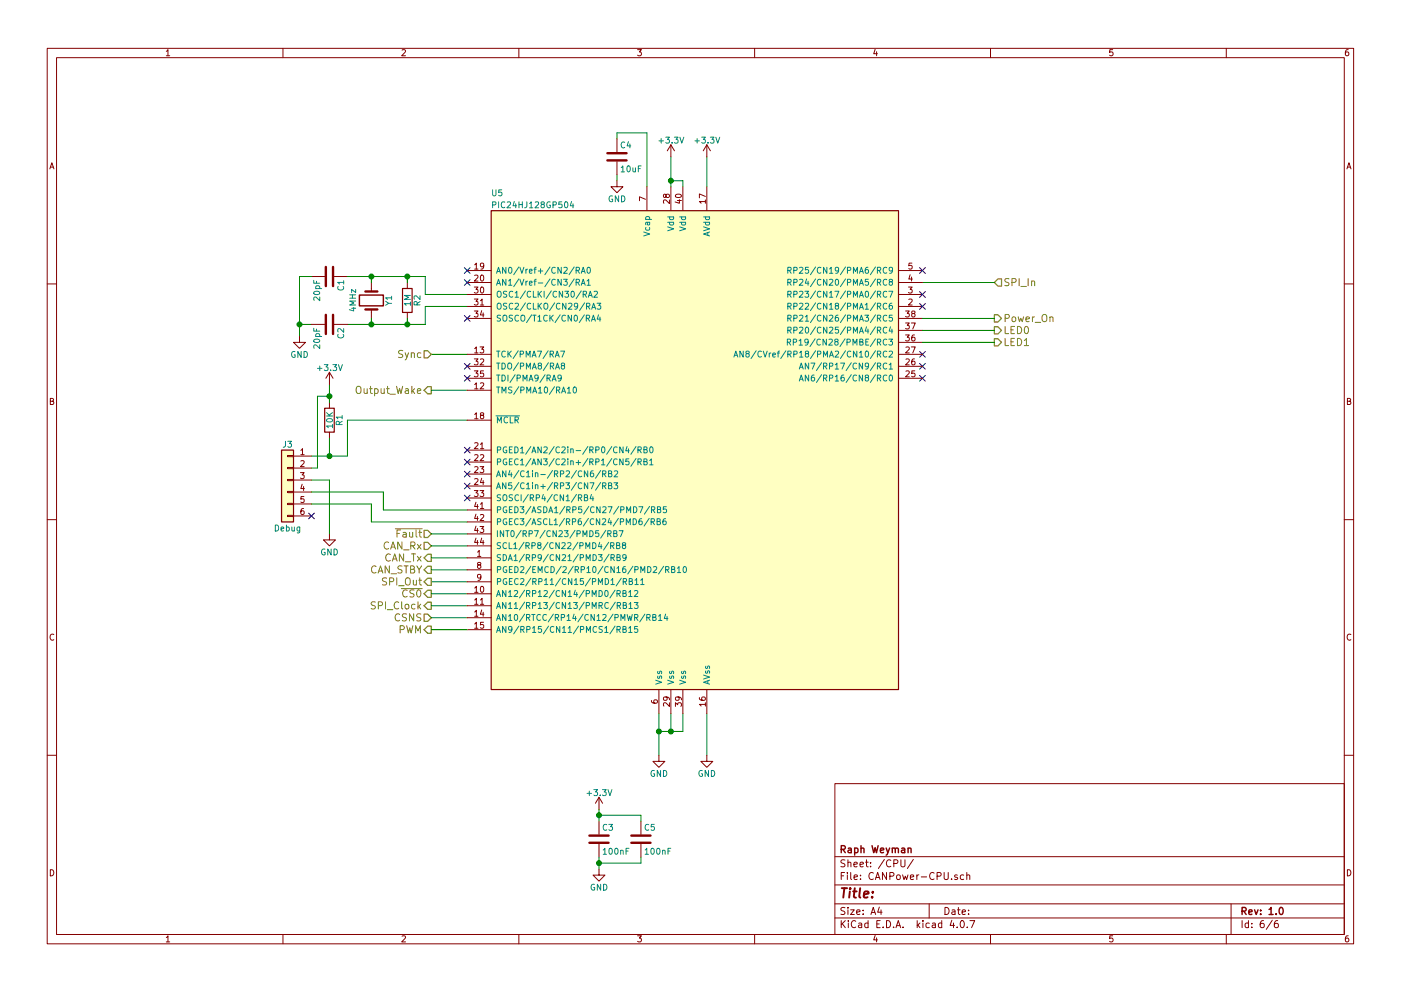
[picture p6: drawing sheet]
EESchema Schematic File Version 2
LIBS:power
LIBS:device
LIBS:switches
LIBS:relays
LIBS:motors
LIBS:transistors
LIBS:conn
LIBS:linear
LIBS:regul
LIBS:74xx
LIBS:cmos4000
LIBS:adc-dac
LIBS:memory
LIBS:xilinx
LIBS:microcontrollers
LIBS:dsp
LIBS:microchip
LIBS:analog_switches
LIBS:motorola
LIBS:texas
LIBS:intel
LIBS:audio
LIBS:interface
LIBS:digital-audio
LIBS:philips
LIBS:display
LIBS:cypress
LIBS:siliconi
LIBS:opto
LIBS:atmel
LIBS:contrib
LIBS:valves
LIBS:microchip_pic24mcu
LIBS:microchip_pic32mcu
LIBS:microchip_pic16mcu
LIBS:raphlib
LIBS:CANPower-cache
EELAYER 25 0
EELAYER END
$Descr A4 11693 8268
encoding utf-8
Sheet 6 6
Title ""
Date ""
Rev "1.0"
Comp "Raph Weyman"
Comment1 ""
Comment2 ""
Comment3 ""
Comment4 ""
$EndDescr
Wire Wire Line
	5500 5950 5500 6300
Wire Wire Line
	5900 6300 5900 5950
Connection ~ 5500 6100
Wire Wire Line
	5700 6100 5700 5950
Wire Wire Line
	5600 6100 5600 5950
Connection ~ 5600 6100
Wire Wire Line
	5500 6100 5700 6100
Wire Wire Line
	5900 1300 5900 1550
Wire Wire Line
	5600 1300 5600 1550
Wire Wire Line
	5600 1500 5700 1500
Wire Wire Line
	5700 1500 5700 1550
Connection ~ 5600 1500
$Comp
L C C5
U 1 1
P 5350 7000
F 0 "C5" H 5375 7100 50  0000 L CNN
F 1 "100nF" H 5375 6900 50  0000 L CNN
F 2 "Capacitors_SMD:C_1206" H 5388 6850 50  0001 C CNN
F 3 "" H 5350 7000 50  0001 C CNN
	1    5350 7000
	1    0    0    -1  
$EndComp
Wire Wire Line
	5350 6800 5350 6850
Wire Wire Line
	5350 7150 5350 7200
Wire Wire Line
	5150 1150 5150 1100
Wire Wire Line
	5150 1100 5400 1100
Wire Wire Line
	5400 1100 5400 1550
Wire Wire Line
	5150 1500 5150 1450
$Comp
L Crystal Y1
U 1 1
P 3100 2500
F 0 "Y1" H 3100 2650 50  0000 C CNN
F 1 "4MHz" H 3100 2350 50  0000 C CNN
F 2 "Crystals:Crystal_SMD_HC49-SD" H 3100 2500 50  0001 C CNN
F 3 "" H 3100 2500 50  0001 C CNN
	1    3100 2500
	0    1    1    0   
$EndComp
$Comp
L C C1
U 1 1
P 2750 2300
F 0 "C1" H 2775 2400 50  0000 L CNN
F 1 "20pF" H 2775 2200 50  0000 L CNN
F 2 "Capacitors_SMD:C_1206" H 2788 2150 50  0001 C CNN
F 3 "" H 2750 2300 50  0001 C CNN
	1    2750 2300
	0    1    1    0   
$EndComp
Wire Wire Line
	2900 2700 3550 2700
Wire Wire Line
	3550 2700 3550 2550
Wire Wire Line
	3550 2550 3900 2550
Wire Wire Line
	2900 2300 3550 2300
Wire Wire Line
	3550 2300 3550 2450
Wire Wire Line
	3550 2450 3900 2450
Wire Wire Line
	3100 2350 3100 2300
Connection ~ 3100 2300
Wire Wire Line
	3100 2650 3100 2700
Connection ~ 3100 2700
Wire Wire Line
	2500 2300 2500 2800
Wire Wire Line
	2500 2300 2600 2300
Wire Wire Line
	2600 2700 2500 2700
Connection ~ 2500 2700
$Comp
L R R1
U 1 1
P 2750 3500
F 0 "R1" V 2830 3500 50  0000 C CNN
F 1 "10K" V 2750 3500 50  0000 C CNN
F 2 "Resistors_SMD:R_1206" V 2680 3500 50  0001 C CNN
F 3 "" H 2750 3500 50  0001 C CNN
	1    2750 3500
	1    0    0    -1  
$EndComp
Wire Wire Line
	2750 3650 2750 3800
$Comp
L R R2
U 1 1
P 3400 2500
F 0 "R2" V 3480 2500 50  0000 C CNN
F 1 "1M" V 3400 2500 50  0000 C CNN
F 2 "Resistors_SMD:R_1206" V 3330 2500 50  0001 C CNN
F 3 "" H 3400 2500 50  0001 C CNN
	1    3400 2500
	1    0    0    -1  
$EndComp
Wire Wire Line
	3400 2350 3400 2300
Connection ~ 3400 2300
Wire Wire Line
	3400 2650 3400 2700
Connection ~ 3400 2700
$Comp
L Conn_01x06 J3
U 1 1
P 2400 4000
F 0 "J3" H 2400 4300 50  0000 C CNN
F 1 "Debug" H 2400 3600 50  0000 C CNN
F 2 "Pin_Headers:Pin_Header_Straight_1x06_Pitch2.54mm" H 2400 4000 50  0001 C CNN
F 3 "" H 2400 4000 50  0001 C CNN
	1    2400 4000
	-1   0    0    -1  
$EndComp
Wire Wire Line
	2600 3800 2900 3800
Connection ~ 2750 3800
Wire Wire Line
	3900 4350 3100 4350
Wire Wire Line
	3100 4350 3100 4200
Wire Wire Line
	3100 4200 2600 4200
Wire Wire Line
	3900 4250 3200 4250
Wire Wire Line
	3200 4250 3200 4100
Wire Wire Line
	3200 4100 2600 4100
Wire Wire Line
	2750 3200 2750 3350
Wire Wire Line
	3900 3500 2900 3500
Wire Wire Line
	2900 3500 2900 3800
Wire Wire Line
	2600 3900 2650 3900
Wire Wire Line
	2650 3900 2650 3300
Wire Wire Line
	2650 3300 2750 3300
Connection ~ 2750 3300
Wire Wire Line
	2600 4000 2750 4000
Wire Wire Line
	2750 4000 2750 4450
$Comp
L C C3
U 1 1
P 5000 7000
F 0 "C3" H 5025 7100 50  0000 L CNN
F 1 "100nF" H 5025 6900 50  0000 L CNN
F 2 "Capacitors_SMD:C_1206" H 5038 6850 50  0001 C CNN
F 3 "" H 5000 7000 50  0001 C CNN
	1    5000 7000
	1    0    0    -1  
$EndComp
Wire Wire Line
	5000 6750 5000 6850
Wire Wire Line
	5000 7150 5000 7250
Connection ~ 5000 6800
Connection ~ 5000 7200
NoConn ~ 2600 4300
Text HLabel 3600 4650 0    60   Output ~ 0
CAN_Tx
Text HLabel 3600 4550 0    60   Input ~ 0
CAN_Rx
Text HLabel 3600 4750 0    60   Output ~ 0
CAN_STBY
Wire Wire Line
	3900 4750 3600 4750
Wire Wire Line
	3600 4650 3900 4650
Wire Wire Line
	3600 4850 3900 4850
$Comp
L C C2
U 1 1
P 2750 2700
F 0 "C2" H 2775 2800 50  0000 L CNN
F 1 "20pF" H 2775 2600 50  0000 L CNN
F 2 "Capacitors_SMD:C_1206" H 2788 2550 50  0001 C CNN
F 3 "" H 2750 2700 50  0001 C CNN
	1    2750 2700
	0    1    1    0   
$EndComp
$Comp
L +3.3V #PWR051
U 1 1
P 5600 1300
F 0 "#PWR051" H 5600 1150 50  0001 C CNN
F 1 "+3.3V" H 5600 1440 50  0000 C CNN
F 2 "" H 5600 1300 50  0001 C CNN
F 3 "" H 5600 1300 50  0001 C CNN
	1    5600 1300
	1    0    0    -1  
$EndComp
$Comp
L +3.3V #PWR052
U 1 1
P 5900 1300
F 0 "#PWR052" H 5900 1150 50  0001 C CNN
F 1 "+3.3V" H 5900 1440 50  0000 C CNN
F 2 "" H 5900 1300 50  0001 C CNN
F 3 "" H 5900 1300 50  0001 C CNN
	1    5900 1300
	1    0    0    -1  
$EndComp
$Comp
L +3.3V #PWR053
U 1 1
P 5000 6750
F 0 "#PWR053" H 5000 6600 50  0001 C CNN
F 1 "+3.3V" H 5000 6890 50  0000 C CNN
F 2 "" H 5000 6750 50  0001 C CNN
F 3 "" H 5000 6750 50  0001 C CNN
	1    5000 6750
	1    0    0    -1  
$EndComp
$Comp
L GND #PWR054
U 1 1
P 5500 6300
F 0 "#PWR054" H 5500 6050 50  0001 C CNN
F 1 "GND" H 5500 6150 50  0000 C CNN
F 2 "" H 5500 6300 50  0001 C CNN
F 3 "" H 5500 6300 50  0001 C CNN
	1    5500 6300
	1    0    0    -1  
$EndComp
$Comp
L GND #PWR055
U 1 1
P 5900 6300
F 0 "#PWR055" H 5900 6050 50  0001 C CNN
F 1 "GND" H 5900 6150 50  0000 C CNN
F 2 "" H 5900 6300 50  0001 C CNN
F 3 "" H 5900 6300 50  0001 C CNN
	1    5900 6300
	1    0    0    -1  
$EndComp
$Comp
L GND #PWR056
U 1 1
P 5000 7250
F 0 "#PWR056" H 5000 7000 50  0001 C CNN
F 1 "GND" H 5000 7100 50  0000 C CNN
F 2 "" H 5000 7250 50  0001 C CNN
F 3 "" H 5000 7250 50  0001 C CNN
	1    5000 7250
	1    0    0    -1  
$EndComp
$Comp
L GND #PWR057
U 1 1
P 2750 4450
F 0 "#PWR057" H 2750 4200 50  0001 C CNN
F 1 "GND" H 2750 4300 50  0000 C CNN
F 2 "" H 2750 4450 50  0001 C CNN
F 3 "" H 2750 4450 50  0001 C CNN
	1    2750 4450
	1    0    0    -1  
$EndComp
$Comp
L GND #PWR058
U 1 1
P 2500 2800
F 0 "#PWR058" H 2500 2550 50  0001 C CNN
F 1 "GND" H 2500 2650 50  0000 C CNN
F 2 "" H 2500 2800 50  0001 C CNN
F 3 "" H 2500 2800 50  0001 C CNN
	1    2500 2800
	1    0    0    -1  
$EndComp
$Comp
L +3.3V #PWR059
U 1 1
P 2750 3200
F 0 "#PWR059" H 2750 3050 50  0001 C CNN
F 1 "+3.3V" H 2750 3340 50  0000 C CNN
F 2 "" H 2750 3200 50  0001 C CNN
F 3 "" H 2750 3200 50  0001 C CNN
	1    2750 3200
	1    0    0    -1  
$EndComp
$Comp
L GND #PWR060
U 1 1
P 5150 1500
F 0 "#PWR060" H 5150 1250 50  0001 C CNN
F 1 "GND" H 5150 1350 50  0000 C CNN
F 2 "" H 5150 1500 50  0001 C CNN
F 3 "" H 5150 1500 50  0001 C CNN
	1    5150 1500
	1    0    0    -1  
$EndComp
Text HLabel 3600 4850 0    60   Output ~ 0
SPI_Out
Text HLabel 8300 2350 2    60   Input ~ 0
SPI_In
Text HLabel 3600 5050 0    60   Output ~ 0
SPI_Clock
Text HLabel 3600 5250 0    60   Output ~ 0
PWM
Text HLabel 3600 4450 0    60   Input ~ 0
~Fault~
Text HLabel 3600 4950 0    60   Output ~ 0
~CS0~
Text HLabel 3600 3250 0    60   Output ~ 0
Output_Wake
Wire Wire Line
	3600 3250 3900 3250
Wire Wire Line
	8300 2350 7700 2350
Wire Wire Line
	3600 5050 3900 5050
Wire Wire Line
	3600 2950 3900 2950
Wire Wire Line
	3600 4450 3900 4450
Text HLabel 3600 5150 0    60   Input ~ 0
CSNS
Wire Wire Line
	3600 5150 3900 5150
Wire Wire Line
	3900 4950 3600 4950
Wire Wire Line
	3900 4550 3600 4550
Text HLabel 8300 2750 2    60   Output ~ 0
LED0
Text HLabel 8300 2850 2    60   Output ~ 0
LED1
$Comp
L C C4
U 1 1
P 5150 1300
F 0 "C4" H 5175 1400 50  0000 L CNN
F 1 "10uF" H 5175 1200 50  0000 L CNN
F 2 "Capacitors_SMD:C_1210" H 5188 1150 50  0001 C CNN
F 3 "" H 5150 1300 50  0001 C CNN
	1    5150 1300
	1    0    0    -1  
$EndComp
Wire Wire Line
	5350 6800 5000 6800
Wire Wire Line
	5350 7200 5000 7200
NoConn ~ 3900 4150
NoConn ~ 3900 4050
NoConn ~ 7700 3050
NoConn ~ 7700 3150
NoConn ~ 3900 3950
NoConn ~ 7700 2950
Text HLabel 3600 2950 0    60   Input ~ 0
Sync
$Comp
L PIC24HJ128GP504 U5
U 1 1
P 5800 3750
F 0 "U5" H 4100 5900 50  0000 L CNN
F 1 "PIC24HJ128GP504" H 4100 5800 50  0000 L CNN
F 2 "Housings_QFP:PQFP-44_10x10mm_Pitch0.8mm" H 5800 3850 50  0001 C CNN
F 3 "" H 5800 3950 50  0001 C CNN
	1    5800 3750
	1    0    0    -1  
$EndComp
NoConn ~ 3900 2650
NoConn ~ 3900 3150
Wire Wire Line
	8300 2750 7700 2750
Wire Wire Line
	8300 2850 7700 2850
Text HLabel 8300 2650 2    60   Output ~ 0
Power_On
Wire Wire Line
	7700 2650 8300 2650
NoConn ~ 3900 3750
NoConn ~ 3900 3850
NoConn ~ 3900 2250
NoConn ~ 3900 2350
NoConn ~ 7700 2550
NoConn ~ 3900 3050
Wire Wire Line
	3600 5250 3900 5250
NoConn ~ 7700 2450
NoConn ~ 7700 2250
$EndSCHEMATC
